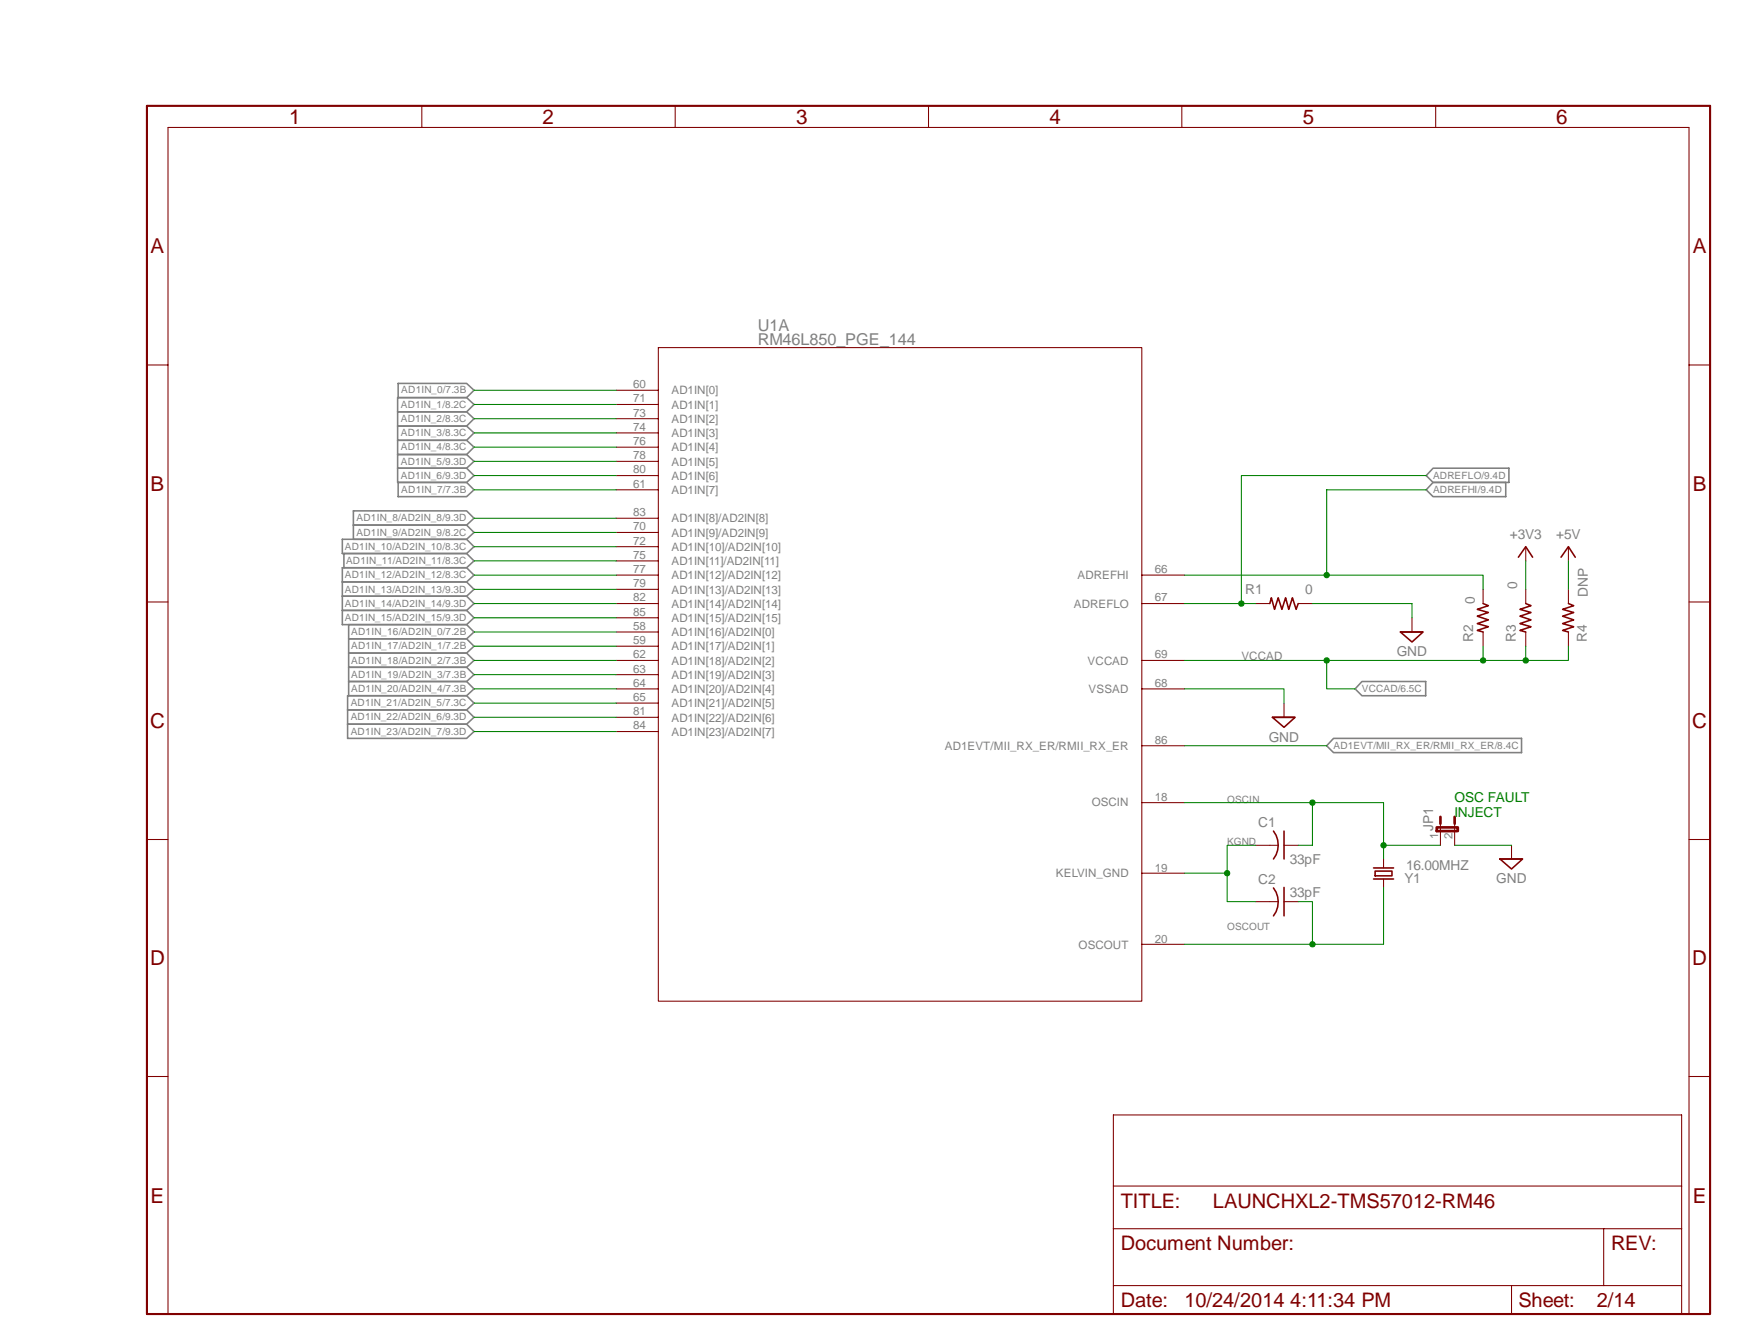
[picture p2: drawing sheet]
<svg xmlns="http://www.w3.org/2000/svg" width="279mm" height="216mm" viewBox="0 0 279 216" stroke-linecap="round" stroke-linejoin="round" font-family="sans-serif">
<g fill="none" stroke="#808080" stroke-width=".25">
<path d="M63.9 63.9h11.1l1.2 1.1-1.2 1.2h-11.1h11.1l1.2 1.1-1.2 1.2h-11.1h11.1l1.2 1.1-1.2 1.2h-11.1h11.1l1.2 1.1-1.2 1.2h-11.1h11.1l1.2 1.1-1.2 1.1h-11.1h11.1l1.2 1.2-1.2 1.1h-11.1zM64 61.6h11l1.2 1.1-1.2 1.2h-11zM64 77.6h11l1.2 1.1-1.2 1.1h-11zM230.4 77.6h11.7v2.2h-11.7l-1.1-1.1zM230.4 75.3h12.2v2.3h-12.2l-1.1-1.1zM55 86.7h20l1.2 1.2-1.2 1.1h-20zM55 91.3h20l1.2 1.2-1.2 1.1h-20h20l1.2 1.1-1.2 1.1h-20h20l1.2 1.2-1.2 1.1h-20h20l1.2 1.2-1.2 1.1h-20zM55.3 89h19.7l1.2 1.2-1.2 1.1h-19.7zM56.8 82.1h18.2l1.2 1.2-1.2 1.1h-18.2h18.2l1.2 1.2-1.2 1.1h-18.2zM55.9 111.8h19.1l1.2 1.2-1.2 1.1h-19.1h19.1l1.2 1.2-1.2 1.1h-19.1h19.1l1.2 1.2-1.2 1.1h-19.1zM56 100.4h19l1.2 1.2-1.2 1.1h-19h19l1.2 1.2-1.2 1.1h-19h19l1.2 1.2-1.2 1.1h-19h19l1.2 1.2-1.2 1.1h-19h19l1.2 1.1-1.2 1.1h-19zM214.4 118.7h30.2v2.3h-30.2l-1.1-1.1z"/>
<path d="M218.9 109.6h10.3v2.2h-10.3l-1.1-1.1z"/>
</g>
<path d="M23.6 17h251.3v194.2h-251.3z" fill="none" stroke="#800000" stroke-width=".34"/>
<g fill="none" stroke="#800000" stroke-width=".17">
<path d="M67.8 17v3.5M108.5 17v3.5M149.3 17v3.5M190 17v3.5M230.8 17v3.5M23.6 58.7h3.4M105.8 55.9h77.8v105.1h-77.8zM271.5 58.7h3.4M99.1 62.7h6.7M99.1 65h6.7M99.1 67.3h6.7M99.1 69.6h6.7"/>
<path d="M99.1 71.9h6.7M99.1 74.2h6.7M99.1 76.5h6.7M99.1 78.7h6.7M23.6 96.8h3.4M99.1 97h6.7M99.1 83.3h6.7M99.1 85.6h6.7M99.1 87.9h6.7M99.1 90.2h6.7M99.1 92.5h6.7M99.1 94.7h6.7"/>
<path d="M99.1 99.3h6.7M183.6 97h6.8M183.6 92.5h6.8M201.8 97h2.3M208.7 97h2.3M227 99.3v2.3M238.4 94.7v2.3M245.3 87.9v2.3M245.3 94.7v2.3M252.1 87.9v2.3M252.1 94.7v2.3M271.5 96.8h3.4"/>
<path d="M99.1 101.6h6.7M99.1 103.9h6.7M99.1 106.2h6.7M99.1 108.5h6.7M99.1 110.7h6.7M99.1 113h6.7M99.1 115.3h6.7M99.1 117.6h6.7M183.6 106.2h6.8M183.6 110.7h6.8M183.6 119.9h6.8M206.4 113v2.3"/>
<path d="M238.4 101.6v2.3M245.3 101.6v2.3M252.1 101.6v2.3M23.6 135h3.4M183.6 129h6.8M201.8 135.9h3.7M206.4 135.9h2.3M222.4 138.1v1.4M231.6 132.4v3.5M233.8 132.4v3.5M243 135.9v2.2M271.5 135h3.4"/>
<path d="M183.6 140.4h6.8M183.6 151.8h6.8M201.8 144.9h3.7M206.4 144.9h2.3M222.4 141.3v1.4M23.6 173.1h3.4M271.5 173.1h3.4M179 197.5h91.3M179 190.7h91.3M257.8 197.5v9.2M27 211.2v-190.7h244.5v190.7M179 206.7v-27.5h91.3v27.5"/>
<path d="M243 206.7h-64v4.5h91.3v-4.5h-12.5M243 206.7v4.5M243 206.7h14.8"/>
</g>
<g fill="none" stroke="#800000" stroke-width=".25">
<path d="M204.1 97l.3-.9 .5 1.9 .6-1.9 .6 1.9 .6-1.9 .5 1.9 .6-1.9 .6 1.9 .3-1M238.4 97l.9 .4-1.8 .6 1.8 .5-1.8 .6 1.8 .6-1.8 .5 1.8 .6-1.8 .5 .9 .3M244.1 89.6l1.2-1.7 1.1 1.7M245.3 97l.8 .4-1.8 .6 1.8 .5-1.8 .6 1.8 .6-1.8 .5 1.8 .6-1.8 .5 1 .3M251 89.6l1.1-1.7 1.1 1.7M252.1 97l.9 .4-1.8 .6 1.8 .5-1.8 .6 1.8 .6-1.8 .5 1.8 .6-1.8 .5 .9 .3M204.6 115.3h3.6l-1.8 1.6zM204.7 115.3h3.4M225.1 101.6h3.7l-1.8 1.6zM225.2 101.6h3.5M204.7 133.6a3.7 3.7 0 0 1 0 4.5M206.4 133.6v4.5"/>
<path d="M220.8 139.5h3.2M241.1 138.1h3.7l-1.8 1.6zM241.2 138.1h3.5M204.7 142.7a3.7 3.7 0 0 1 0 4.5M206.4 142.7v4.5M220.8 141.3h3.2M221.1 140h2.7v.8h-2.7z"/>
</g>
<path d="M231 133h3.4v.6h-3.4zM231.6 131.3v1.1M233.8 131.3v1.1" fill="none" stroke="#800000" stroke-width=".42"/>
<path d="M190.4 151.8h32M208.7 144.9h2.3v6.9" fill="none" stroke="#008000" stroke-width=".17"/>
<circle cx="211" cy="151.8" r=".43" fill="#008000"/>
<circle cx="211" cy="151.8" r=".43" fill="none" stroke="#008000" stroke-width=".16"/>
<path d="M201.8 135.9h-4.5v9h4.5M190.4 140.4h6.9M222.4 142.7v9.1" fill="none" stroke="#008000" stroke-width=".17"/>
<circle cx="197.3" cy="140.4" r=".43" fill="#008000"/>
<circle cx="197.3" cy="140.4" r=".43" fill="none" stroke="#008000" stroke-width=".16"/>
<path d="M190.4 129h32M211 129v6.9h-2.3" fill="none" stroke="#008000" stroke-width=".17"/>
<circle cx="211" cy="129" r=".43" fill="#008000"/>
<circle cx="211" cy="129" r=".43" fill="none" stroke="#008000" stroke-width=".16"/>
<path d="M222.4 129v9.1M222.4 135.9h9.2" fill="none" stroke="#008000" stroke-width=".17"/>
<circle cx="222.4" cy="135.9" r=".43" fill="#008000"/>
<circle cx="222.4" cy="135.9" r=".43" fill="none" stroke="#008000" stroke-width=".16"/>
<path d="M190.4 106.2h54.9M213.3 106.2v4.5h4.5" fill="none" stroke="#008000" stroke-width=".17"/>
<circle cx="213.3" cy="106.2" r=".43" fill="#008000"/>
<circle cx="213.3" cy="106.2" r=".43" fill="none" stroke="#008000" stroke-width=".16"/>
<path d="M245.3 103.9v2.3h6.8v-2.3" fill="none" stroke="#008000" stroke-width=".17"/>
<circle cx="245.3" cy="106.2" r=".43" fill="#008000"/>
<circle cx="245.3" cy="106.2" r=".43" fill="none" stroke="#008000" stroke-width=".16"/>
<path d="M238.4 103.9v2.3" fill="none" stroke="#008000" stroke-width=".17"/>
<circle cx="238.4" cy="106.2" r=".43" fill="#008000"/>
<circle cx="238.4" cy="106.2" r=".43" fill="none" stroke="#008000" stroke-width=".16"/>
<g fill="none" stroke="#008000" stroke-width=".17">
<path d="M76.2 62.7h22.9M76.2 65h22.9M76.2 67.3h22.9M76.2 69.6h22.9M76.2 71.9h22.9M76.2 74.2h22.9M76.2 76.5h22.9M76.2 78.7h22.9M229.3 78.7h-16v13.8M76.2 97h22.9M76.2 83.3h22.9M76.2 85.6h22.9"/>
<path d="M76.2 87.9h22.9M76.2 90.2h22.9M76.2 92.5h22.9M76.2 94.7h22.9M76.2 99.3h22.9M190.4 92.5h48v2.2M211 97h16v2.3M245.3 90.2v4.5M252.1 90.2v4.5M76.2 101.6h22.9M76.2 103.9h22.9M76.2 106.2h22.9"/>
<path d="M76.2 108.5h22.9M76.2 110.7h22.9M76.2 113h22.9M76.2 115.3h22.9M76.2 117.6h22.9M190.4 110.7h16v2.3M190.4 119.9h22.9M233.8 135.9h9.2"/>
</g>
<circle cx="213.3" cy="92.5" r=".43" fill="#008000"/>
<circle cx="213.3" cy="92.5" r=".43" fill="none" stroke="#008000" stroke-width=".16"/>
<path d="M229.3 76.5h-29.7v20.5M190.4 97h11.4" fill="none" stroke="#008000" stroke-width=".17"/>
<circle cx="199.6" cy="97" r=".43" fill="#008000"/>
<circle cx="199.6" cy="97" r=".43" fill="none" stroke="#008000" stroke-width=".16"/>
<g font-size="3.3" fill="#800000">
<text x="46.5" y="20">1</text>
<text x="87.2" y="20">2</text>
<text x="128" y="20">3</text>
<text x="168.7" y="20">4</text>
<text x="209.5" y="20">5</text>
<text x="250.2" y="20">6</text>
<text x="24.2" y="40.7">A</text>
<text x="272.1" y="40.7">A</text>
<text x="24.2" y="78.9">B</text>
<text x="272.1" y="78.9">B</text>
<text x="24.1" y="117">C</text>
<text x="272" y="117">C</text>
<text x="24.1" y="155.2">D</text>
<text x="272" y="155.2">D</text>
<text x="24.2" y="193.4">E</text>
<text x="272.1" y="193.4">E</text>
</g>
<g font-size="3.2" fill="#800000">
<text x="180.2" y="194.1">TITLE:</text>
<text x="195" y="194.1">LAUNCHXL2-TMS57012-RM46</text>
<text x="180.2" y="201">Document Number:</text>
<text x="259" y="201">REV:</text>
<text x="180.2" y="210.1">Date:</text>
<text x="190.4" y="210.1">10/24/2014 4:11:34 PM</text>
<text x="244.1" y="210.1">Sheet:</text>
<text x="256.7" y="210.1">2/14</text>
</g>
<g font-size="2.6" fill="#808080">
<text x="121.8" y="53.2">U1A</text>
<text x="121.8" y="55.5">RM46L850_PGE_144</text>
</g>
<g font-size="2.2" fill="#808080">
<text x="242.7" y="86.7">+3V3</text>
<text x="250.2" y="86.7">+5V</text>
<text x="200.2" y="95.4">R1</text>
<text x="209.8" y="95.4">0</text>
<text x="243.9" y="94.7" transform="rotate(-90 243.9 94.7)">0</text>
<text x="255.3" y="95.9" transform="rotate(-90 255.3 95.9)">DNP</text>
<text x="237.1" y="97" transform="rotate(-90 237.1 97)">0</text>
<text x="224.5" y="105.5">GND</text>
<text x="236.8" y="103.2" transform="rotate(-90 236.8 103.2)">R2</text>
<text x="243.7" y="103.2" transform="rotate(-90 243.7 103.2)">R3</text>
<text x="255.1" y="103.2" transform="rotate(-90 255.1 103.2)">R4</text>
<text x="204" y="119.2">GND</text>
<text x="202.3" y="133">C1</text>
<text x="230.4" y="133.6" transform="rotate(-90 230.4 133.6)">JP1</text>
<text x="202.3" y="142.2">C2</text>
<text x="207.3" y="138.9">33pF</text>
<text x="225.8" y="142">Y1</text>
<text x="226.1" y="139.8">16.00MHZ</text>
<text x="240.5" y="142">GND</text>
<text x="207.3" y="144.2">33pF</text>
</g>
<g font-size="2.2" fill="#008000">
<text x="233.8" y="128.9">OSC FAULT</text>
<text x="233.8" y="131.3">INJECT</text>
</g>
<g font-size="1.9" fill="#808080">
<text x="101.8" y="62.4">60</text>
<text x="101.8" y="64.7">71</text>
<text x="107.9" y="63.4">AD1IN[0]</text>
<text x="107.9" y="65.7">AD1IN[1]</text>
<text x="101.8" y="67">73</text>
<text x="101.8" y="69.3">74</text>
<text x="101.8" y="71.5">76</text>
<text x="107.9" y="68">AD1IN[2]</text>
<text x="107.9" y="70.3">AD1IN[3]</text>
<text x="101.8" y="73.8">78</text>
<text x="101.8" y="76.1">80</text>
<text x="107.9" y="72.6">AD1IN[4]</text>
<text x="107.9" y="74.8">AD1IN[5]</text>
<text x="107.9" y="77.1">AD1IN[6]</text>
<text x="101.8" y="78.4">61</text>
<text x="101.8" y="83">83</text>
<text x="107.9" y="79.4">AD1IN[7]</text>
<text x="107.9" y="84">AD1IN[8]/AD2IN[8]</text>
<text x="101.8" y="85.3">70</text>
<text x="101.8" y="87.5">72</text>
<text x="101.8" y="89.8">75</text>
<text x="107.9" y="86.3">AD1IN[9]/AD2IN[9]</text>
<text x="107.9" y="88.6">AD1IN[10]/AD2IN[10]</text>
<text x="101.8" y="92.1">77</text>
<text x="101.8" y="94.4">79</text>
<text x="107.9" y="90.8">AD1IN[11]/AD2IN[11]</text>
<text x="107.9" y="93.1">AD1IN[12]/AD2IN[12]</text>
<text x="107.9" y="95.4">AD1IN[13]/AD2IN[13]</text>
<text x="173.2" y="93.1">ADREFHI</text>
<text x="185.7" y="92.1">66</text>
<text x="101.8" y="96.7">82</text>
<text x="101.8" y="99">85</text>
<text x="101.8" y="101.3">58</text>
<text x="107.9" y="97.7">AD1IN[14]/AD2IN[14]</text>
<text x="107.9" y="100">AD1IN[15]/AD2IN[15]</text>
<text x="172.6" y="97.7">ADREFLO</text>
<text x="185.7" y="96.7">67</text>
<text x="101.8" y="103.5">59</text>
<text x="101.8" y="105.8">62</text>
<text x="107.9" y="102.3">AD1IN[16]/AD2IN[0]</text>
<text x="107.9" y="104.6">AD1IN[17]/AD2IN[1]</text>
<text x="107.9" y="106.8">AD1IN[18]/AD2IN[2]</text>
<text x="174.8" y="106.9">VCCAD</text>
<text x="185.7" y="105.8">69</text>
<text x="199.6" y="106.2">VCCAD</text>
<text x="101.8" y="108.1">63</text>
<text x="101.8" y="110.4">64</text>
<text x="101.8" y="112.7">65</text>
<text x="107.9" y="109.1">AD1IN[19]/AD2IN[3]</text>
<text x="107.9" y="111.4">AD1IN[20]/AD2IN[4]</text>
<text x="107.9" y="113.7">AD1IN[21]/AD2IN[5]</text>
<text x="175" y="111.4">VSSAD</text>
<text x="185.7" y="110.4">68</text>
<text x="101.8" y="115">81</text>
<text x="101.8" y="117.3">84</text>
<text x="107.9" y="116">AD1IN[22]/AD2IN[6]</text>
<text x="107.9" y="118.3">AD1IN[23]/AD2IN[7]</text>
<text x="185.7" y="119.6">86</text>
<text x="151.9" y="120.6">AD1EVT/MII_RX_ER/RMII_RX_ER</text>
<text x="175.5" y="129.6">OSCIN</text>
<text x="185.7" y="128.7">18</text>
<text x="231.2" y="134.9" transform="rotate(-90 231.2 134.9)">1</text>
<text x="233.5" y="134.9" transform="rotate(-90 233.5 134.9)">2</text>
<text x="169.8" y="141.1">KELVIN_GND</text>
<text x="185.7" y="140.1">19</text>
<text x="173.4" y="152.5">OSCOUT</text>
<text x="185.7" y="151.6">20</text>
</g>
<g font-size="1.6" fill="#808080">
<text x="64.4" y="65.5">AD1IN_1/8.2C</text>
<text x="64.5" y="63.2">AD1IN_0/7.3B</text>
<text x="64.4" y="67.8">AD1IN_2/8.3C</text>
<text x="64.4" y="70.1">AD1IN_3/8.3C</text>
<text x="64.4" y="72.4">AD1IN_4/8.3C</text>
<text x="64.4" y="74.7">AD1IN_5/9.3D</text>
<text x="64.4" y="77">AD1IN_6/9.3D</text>
<text x="230.4" y="77">ADREFLO/9.4D</text>
<text x="57.3" y="83.8">AD1IN_8/AD2IN_8/9.3D</text>
<text x="64.5" y="79.2">AD1IN_7/7.3B</text>
<text x="230.4" y="79.3">ADREFHI/9.4D</text>
<text x="55.5" y="88.4">AD1IN_10/AD2IN_10/8.3C</text>
<text x="57.3" y="86.1">AD1IN_9/AD2IN_9/8.2C</text>
<text x="55.5" y="93">AD1IN_12/AD2IN_12/8.3C</text>
<text x="55.5" y="95.2">AD1IN_13/AD2IN_13/9.3D</text>
<text x="55.6" y="90.7">AD1IN_11/AD2IN_11/8.3C</text>
<text x="55.5" y="97.5">AD1IN_14/AD2IN_14/9.3D</text>
<text x="55.5" y="99.8">AD1IN_15/AD2IN_15/9.3D</text>
<text x="56.5" y="102.1">AD1IN_16/AD2IN_0/7.2B</text>
<text x="56.5" y="104.4">AD1IN_17/AD2IN_1/7.2B</text>
<text x="56.5" y="106.7">AD1IN_18/AD2IN_2/7.3B</text>
<text x="56.4" y="113.5">AD1IN_21/AD2IN_5/7.3C</text>
<text x="56.5" y="109">AD1IN_19/AD2IN_3/7.3B</text>
<text x="56.5" y="111.3">AD1IN_20/AD2IN_4/7.3B</text>
<text x="218.9" y="111.3">VCCAD/6.5C</text>
<text x="56.4" y="115.8">AD1IN_22/AD2IN_6/9.3D</text>
<text x="56.4" y="118.1">AD1IN_23/AD2IN_7/9.3D</text>
<text x="214.4" y="120.4">AD1EVT/MII_RX_ER/RMII_RX_ER/8.4C</text>
<text x="197.3" y="129">OSCIN</text>
<text x="197.3" y="135.9">KGND</text>
<text x="197.3" y="149.5">OSCOUT</text>
</g>
</svg>
